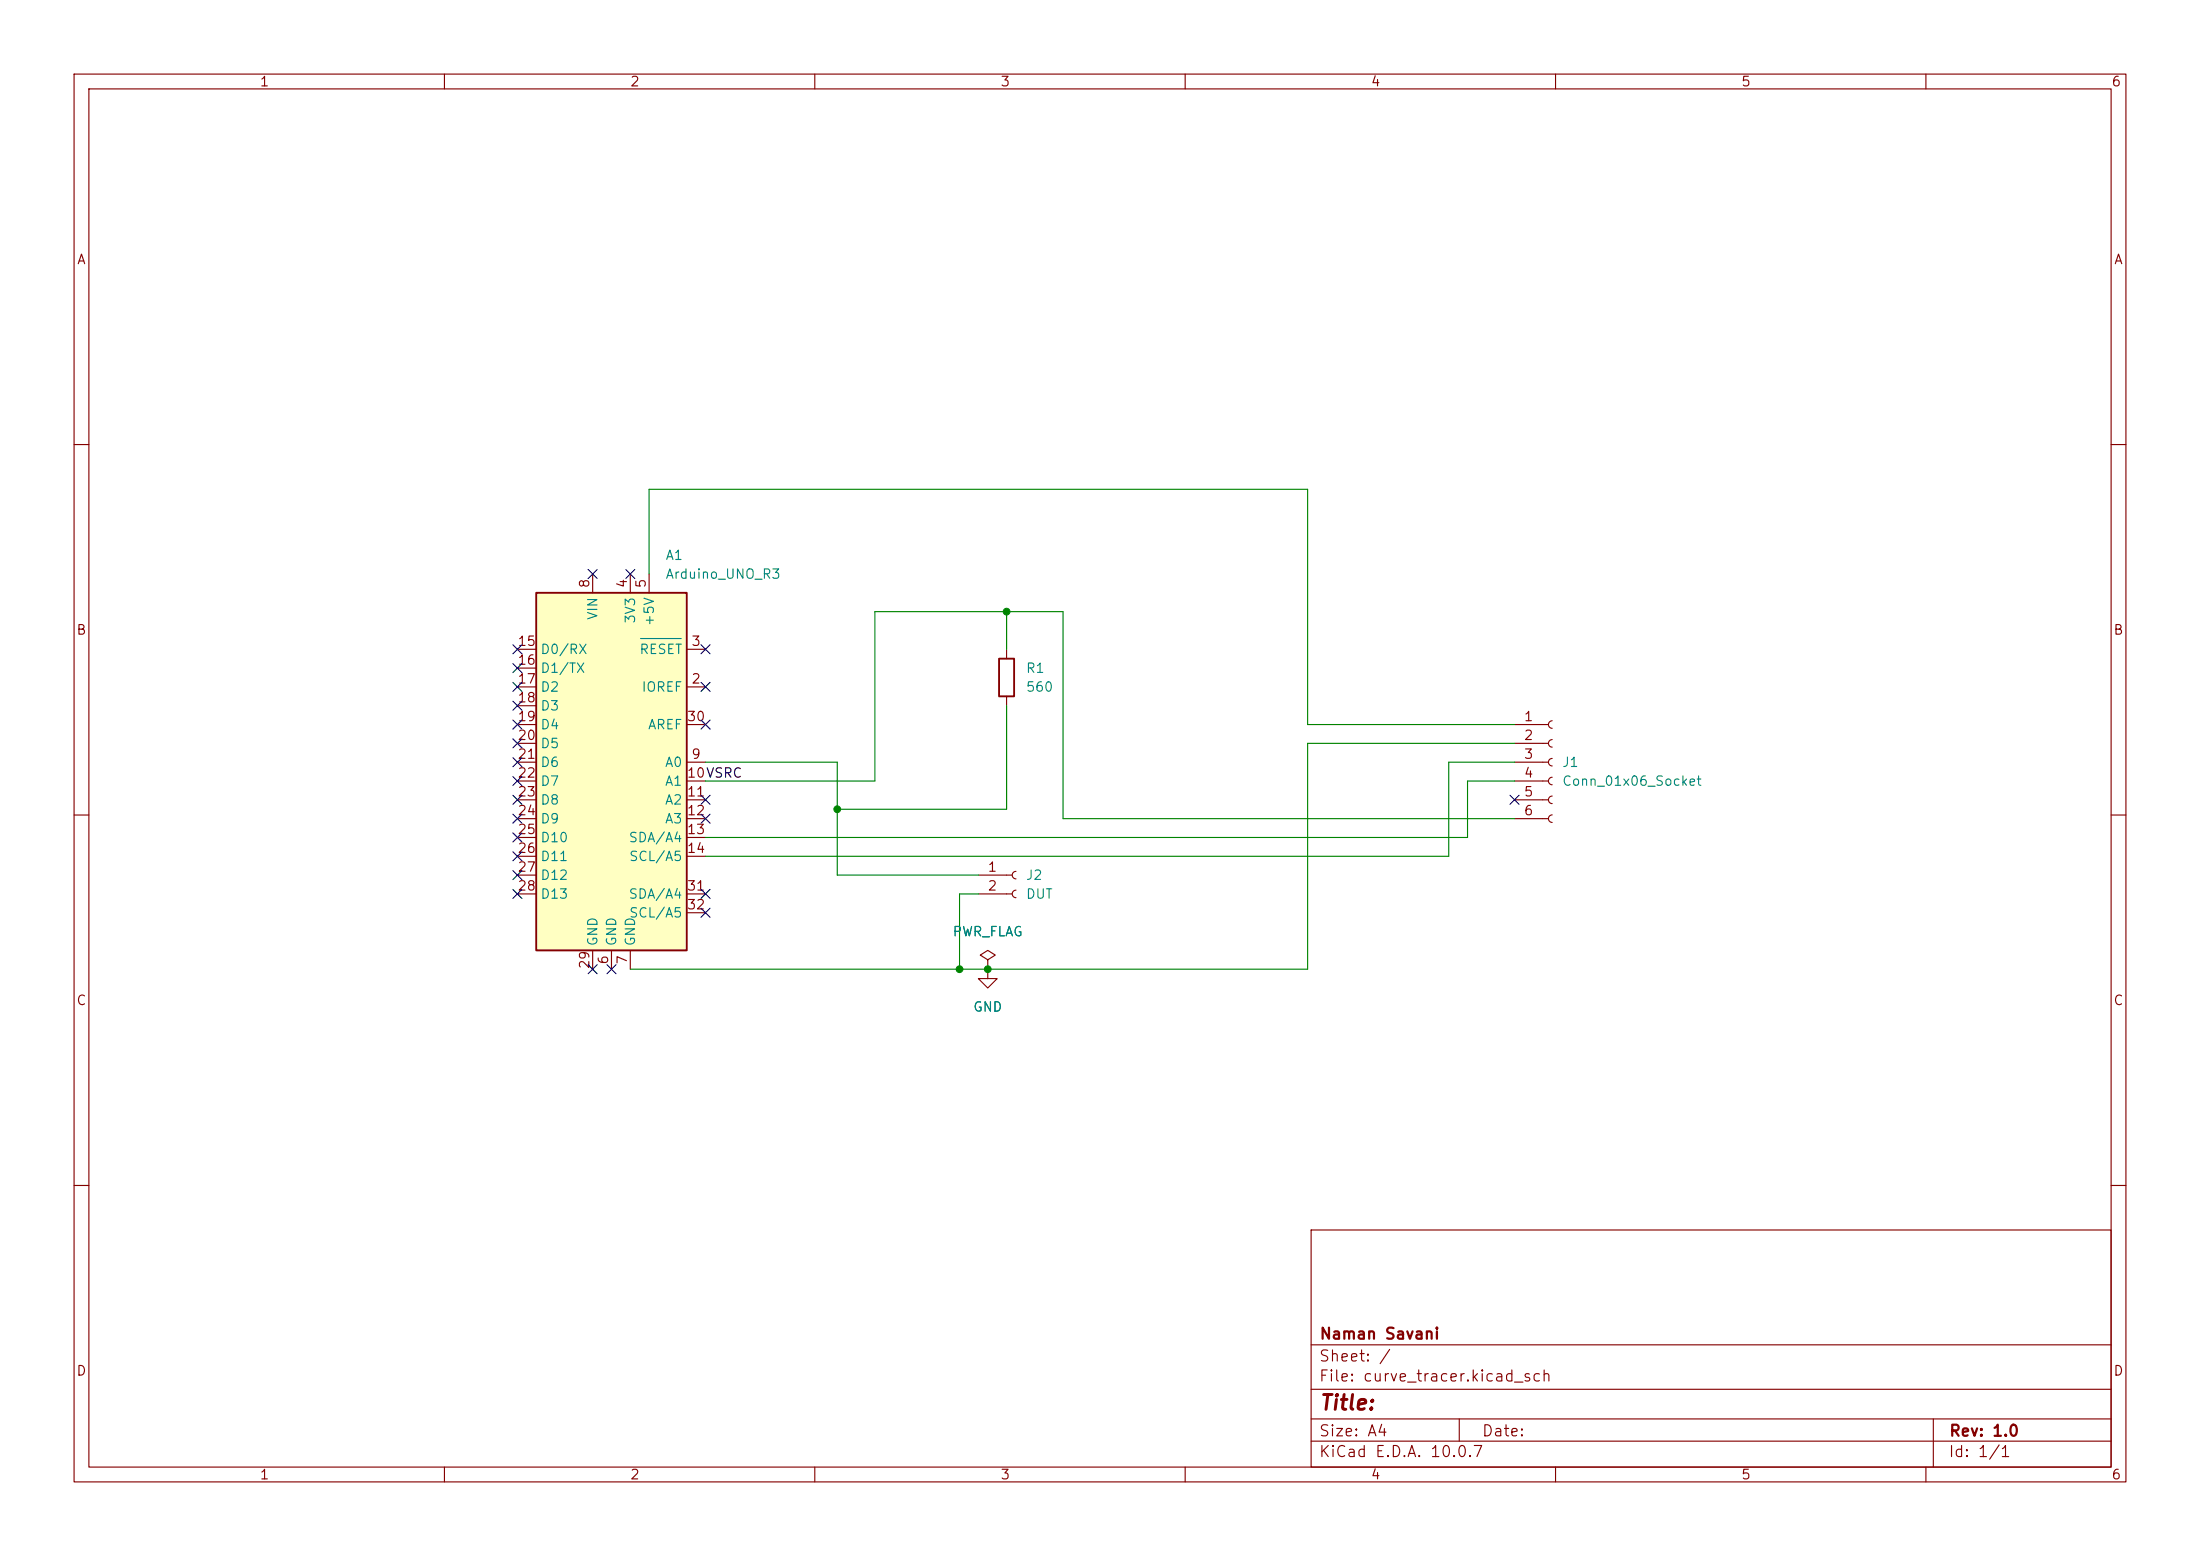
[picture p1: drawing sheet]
(kicad_sch
 (version 20260306)
 (generator "eeschema")
 (generator_version "10.0")
 (paper "A4")
 (title_block
  (rev "1.0")
  (company "Naman Savani"))
 (lib_symbols
  (symbol "Connector:Conn_01x02_Socket"
   (pin_names
    (offset 1.016) (hide yes)) (exclude_from_sim no) (in_bom yes) (on_board yes)
   (in_pos_files yes)
   (duplicate_pin_numbers_are_jumpers no)
   (property "Reference" "J" (at 0 2.54 0) (show_name no) (do_not_autoplace no) (effects (font (size 1.27 1.27))))
   (property "Value" "Conn_01x02_Socket" (at 0 -5.08 0) (show_name no) (do_not_autoplace no) (effects (font (size 1.27 1.27))))
   (property "Footprint" "" (at 0 0 0) (show_name no) (do_not_autoplace no) (hide yes) (effects (font (size 1.27 1.27))))
   (property "Datasheet" "" (at 0 0 0) (show_name no) (do_not_autoplace no) (hide yes) (effects (font (size 1.27 1.27))))
   (property "Description" "Generic connector, single row, 01x02, script generated" (at 0 0 0) (show_name no) (do_not_autoplace no) (hide yes) (effects (font (size 1.27 1.27))))
   (property "ki_locked" "" (at 0 0 0) (show_name no) (do_not_autoplace no) (effects (font (size 1.27 1.27))))
   (symbol "Conn_01x02_Socket_1_1"
    (polyline (pts (xy -1.27 0) (xy -0.508 0)) (stroke (width 0.1524) (type default)) (fill (type none)))
    (polyline (pts (xy -1.27 -2.54) (xy -0.508 -2.54)) (stroke (width 0.1524) (type default)) (fill (type none)))
    (arc (start 0 -0.508) (mid -0.5058 0) (end 0 0.508) (stroke (width 0.1524) (type default)) (fill (type none)))
    (arc (start 0 -3.048) (mid -0.5058 -2.54) (end 0 -2.032) (stroke (width 0.1524) (type default)) (fill (type none)))
    (pin passive line (at -5.08 0 0) (length 3.81) (name "Pin_1" (effects (font (size 1.27 1.27)))) (number "1" (effects (font (size 1.27 1.27)))))
    (pin passive line (at -5.08 -2.54 0) (length 3.81) (name "Pin_2" (effects (font (size 1.27 1.27)))) (number "2" (effects (font (size 1.27 1.27))))))
   (embedded_fonts no))
  (symbol "Connector:Conn_01x06_Socket"
   (pin_names
    (offset 1.016) (hide yes)) (exclude_from_sim no) (in_bom yes) (on_board yes)
   (in_pos_files yes)
   (duplicate_pin_numbers_are_jumpers no)
   (property "Reference" "J" (at 0 7.62 0) (show_name no) (do_not_autoplace no) (effects (font (size 1.27 1.27))))
   (property "Value" "Conn_01x06_Socket" (at 0 -10.16 0) (show_name no) (do_not_autoplace no) (effects (font (size 1.27 1.27))))
   (property "Footprint" "" (at 0 0 0) (show_name no) (do_not_autoplace no) (hide yes) (effects (font (size 1.27 1.27))))
   (property "Datasheet" "" (at 0 0 0) (show_name no) (do_not_autoplace no) (hide yes) (effects (font (size 1.27 1.27))))
   (property "Description" "Generic connector, single row, 01x06, script generated" (at 0 0 0) (show_name no) (do_not_autoplace no) (hide yes) (effects (font (size 1.27 1.27))))
   (property "ki_locked" "" (at 0 0 0) (show_name no) (do_not_autoplace no) (effects (font (size 1.27 1.27))))
   (symbol "Conn_01x06_Socket_1_1"
    (polyline (pts (xy -1.27 5.08) (xy -0.508 5.08)) (stroke (width 0.1524) (type default)) (fill (type none)))
    (polyline (pts (xy -1.27 2.54) (xy -0.508 2.54)) (stroke (width 0.1524) (type default)) (fill (type none)))
    (polyline (pts (xy -1.27 0) (xy -0.508 0)) (stroke (width 0.1524) (type default)) (fill (type none)))
    (polyline (pts (xy -1.27 -2.54) (xy -0.508 -2.54)) (stroke (width 0.1524) (type default)) (fill (type none)))
    (polyline (pts (xy -1.27 -5.08) (xy -0.508 -5.08)) (stroke (width 0.1524) (type default)) (fill (type none)))
    (polyline (pts (xy -1.27 -7.62) (xy -0.508 -7.62)) (stroke (width 0.1524) (type default)) (fill (type none)))
    (arc (start 0 4.572) (mid -0.5058 5.08) (end 0 5.588) (stroke (width 0.1524) (type default)) (fill (type none)))
    (arc (start 0 2.032) (mid -0.5058 2.54) (end 0 3.048) (stroke (width 0.1524) (type default)) (fill (type none)))
    (arc (start 0 -0.508) (mid -0.5058 0) (end 0 0.508) (stroke (width 0.1524) (type default)) (fill (type none)))
    (arc (start 0 -3.048) (mid -0.5058 -2.54) (end 0 -2.032) (stroke (width 0.1524) (type default)) (fill (type none)))
    (arc (start 0 -5.588) (mid -0.5058 -5.08) (end 0 -4.572) (stroke (width 0.1524) (type default)) (fill (type none)))
    (arc (start 0 -8.128) (mid -0.5058 -7.62) (end 0 -7.112) (stroke (width 0.1524) (type default)) (fill (type none)))
    (pin passive line (at -5.08 5.08 0) (length 3.81) (name "Pin_1" (effects (font (size 1.27 1.27)))) (number "1" (effects (font (size 1.27 1.27)))))
    (pin passive line (at -5.08 2.54 0) (length 3.81) (name "Pin_2" (effects (font (size 1.27 1.27)))) (number "2" (effects (font (size 1.27 1.27)))))
    (pin passive line (at -5.08 0 0) (length 3.81) (name "Pin_3" (effects (font (size 1.27 1.27)))) (number "3" (effects (font (size 1.27 1.27)))))
    (pin passive line (at -5.08 -2.54 0) (length 3.81) (name "Pin_4" (effects (font (size 1.27 1.27)))) (number "4" (effects (font (size 1.27 1.27)))))
    (pin passive line (at -5.08 -5.08 0) (length 3.81) (name "Pin_5" (effects (font (size 1.27 1.27)))) (number "5" (effects (font (size 1.27 1.27)))))
    (pin passive line (at -5.08 -7.62 0) (length 3.81) (name "Pin_6" (effects (font (size 1.27 1.27)))) (number "6" (effects (font (size 1.27 1.27))))))
   (embedded_fonts no))
  (symbol "Device:R"
   (pin_numbers (hide yes))
   (pin_names
    (offset 0)) (exclude_from_sim no) (in_bom yes) (on_board yes)
   (in_pos_files yes)
   (duplicate_pin_numbers_are_jumpers no)
   (property "Reference" "R" (at 2.032 0 90) (show_name no) (do_not_autoplace no) (effects (font (size 1.27 1.27))))
   (property "Value" "R" (at 0 0 90) (show_name no) (do_not_autoplace no) (effects (font (size 1.27 1.27))))
   (property "Footprint" "" (at -1.778 0 90) (show_name no) (do_not_autoplace no) (hide yes) (effects (font (size 1.27 1.27))))
   (property "Datasheet" "" (at 0 0 0) (show_name no) (do_not_autoplace no) (hide yes) (effects (font (size 1.27 1.27))))
   (property "Description" "Resistor" (at 0 0 0) (show_name no) (do_not_autoplace no) (hide yes) (effects (font (size 1.27 1.27))))
   (symbol "R_0_1"
    (rectangle (start -1.016 -2.54) (end 1.016 2.54) (stroke (width 0.254) (type default)) (fill (type none))))
   (symbol "R_1_1"
    (pin passive line (at 0 3.81 270) (length 1.27) (name "" (effects (font (size 1.27 1.27)))) (number "1" (effects (font (size 1.27 1.27)))))
    (pin passive line (at 0 -3.81 90) (length 1.27) (name "" (effects (font (size 1.27 1.27)))) (number "2" (effects (font (size 1.27 1.27))))))
   (embedded_fonts no))
  (symbol "MCU_Module:Arduino_UNO_R3" (exclude_from_sim no) (in_bom yes) (on_board yes)
   (in_pos_files yes)
   (duplicate_pin_numbers_are_jumpers no)
   (property "Reference" "A" (at -10.16 23.495 0) (show_name no) (do_not_autoplace no) (effects (font (size 1.27 1.27)) (justify left bottom)))
   (property "Value" "Arduino_UNO_R3" (at 5.08 -26.67 0) (show_name no) (do_not_autoplace no) (effects (font (size 1.27 1.27)) (justify left top)))
   (property "Footprint" "Module:Arduino_UNO_R3" (at 0 0 0) (show_name no) (do_not_autoplace no) (hide yes) (effects (font (size 1.27 1.27)
    (italic yes))))
   (property "Datasheet" "https://www.arduino.cc/en/Main/arduinoBoardUno" (at 0 0 0) (show_name no) (do_not_autoplace no) (hide yes) (effects (font (size 1.27 1.27))))
   (property "Description" "Arduino UNO Microcontroller Module, release 3" (at 0 0 0) (show_name no) (do_not_autoplace no) (hide yes) (effects (font (size 1.27 1.27))))
   (symbol "Arduino_UNO_R3_0_1"
    (rectangle (start -10.16 22.86) (end 10.16 -25.4) (stroke (width 0.254) (type default)) (fill (type background))))
   (symbol "Arduino_UNO_R3_1_1"
    (pin no_connect line (at -10.16 -20.32 0) (length 2.54) (hide yes) (name "NC" (effects (font (size 1.27 1.27)))) (number "1" (effects (font (size 1.27 1.27)))))
    (pin output line (at 12.7 10.16 180) (length 2.54) (name "IOREF" (effects (font (size 1.27 1.27)))) (number "2" (effects (font (size 1.27 1.27)))))
    (pin input line (at 12.7 15.24 180) (length 2.54) (name "~{RESET}" (effects (font (size 1.27 1.27)))) (number "3" (effects (font (size 1.27 1.27)))))
    (pin power_out line (at 2.54 25.4 270) (length 2.54) (name "3V3" (effects (font (size 1.27 1.27)))) (number "4" (effects (font (size 1.27 1.27)))))
    (pin power_out line (at 5.08 25.4 270) (length 2.54) (name "+5V" (effects (font (size 1.27 1.27)))) (number "5" (effects (font (size 1.27 1.27)))))
    (pin power_in line (at 0 -27.94 90) (length 2.54) (name "GND" (effects (font (size 1.27 1.27)))) (number "6" (effects (font (size 1.27 1.27)))))
    (pin power_in line (at 2.54 -27.94 90) (length 2.54) (name "GND" (effects (font (size 1.27 1.27)))) (number "7" (effects (font (size 1.27 1.27)))))
    (pin power_in line (at -2.54 25.4 270) (length 2.54) (name "VIN" (effects (font (size 1.27 1.27)))) (number "8" (effects (font (size 1.27 1.27)))))
    (pin bidirectional line (at 12.7 0 180) (length 2.54) (name "A0" (effects (font (size 1.27 1.27)))) (number "9" (effects (font (size 1.27 1.27)))))
    (pin bidirectional line (at 12.7 -2.54 180) (length 2.54) (name "A1" (effects (font (size 1.27 1.27)))) (number "10" (effects (font (size 1.27 1.27)))))
    (pin bidirectional line (at 12.7 -5.08 180) (length 2.54) (name "A2" (effects (font (size 1.27 1.27)))) (number "11" (effects (font (size 1.27 1.27)))))
    (pin bidirectional line (at 12.7 -7.62 180) (length 2.54) (name "A3" (effects (font (size 1.27 1.27)))) (number "12" (effects (font (size 1.27 1.27)))))
    (pin bidirectional line (at 12.7 -10.16 180) (length 2.54) (name "SDA/A4" (effects (font (size 1.27 1.27)))) (number "13" (effects (font (size 1.27 1.27)))))
    (pin bidirectional line (at 12.7 -12.7 180) (length 2.54) (name "SCL/A5" (effects (font (size 1.27 1.27)))) (number "14" (effects (font (size 1.27 1.27)))))
    (pin bidirectional line (at -12.7 15.24 0) (length 2.54) (name "D0/RX" (effects (font (size 1.27 1.27)))) (number "15" (effects (font (size 1.27 1.27)))))
    (pin bidirectional line (at -12.7 12.7 0) (length 2.54) (name "D1/TX" (effects (font (size 1.27 1.27)))) (number "16" (effects (font (size 1.27 1.27)))))
    (pin bidirectional line (at -12.7 10.16 0) (length 2.54) (name "D2" (effects (font (size 1.27 1.27)))) (number "17" (effects (font (size 1.27 1.27)))))
    (pin bidirectional line (at -12.7 7.62 0) (length 2.54) (name "D3" (effects (font (size 1.27 1.27)))) (number "18" (effects (font (size 1.27 1.27)))))
    (pin bidirectional line (at -12.7 5.08 0) (length 2.54) (name "D4" (effects (font (size 1.27 1.27)))) (number "19" (effects (font (size 1.27 1.27)))))
    (pin bidirectional line (at -12.7 2.54 0) (length 2.54) (name "D5" (effects (font (size 1.27 1.27)))) (number "20" (effects (font (size 1.27 1.27)))))
    (pin bidirectional line (at -12.7 0 0) (length 2.54) (name "D6" (effects (font (size 1.27 1.27)))) (number "21" (effects (font (size 1.27 1.27)))))
    (pin bidirectional line (at -12.7 -2.54 0) (length 2.54) (name "D7" (effects (font (size 1.27 1.27)))) (number "22" (effects (font (size 1.27 1.27)))))
    (pin bidirectional line (at -12.7 -5.08 0) (length 2.54) (name "D8" (effects (font (size 1.27 1.27)))) (number "23" (effects (font (size 1.27 1.27)))))
    (pin bidirectional line (at -12.7 -7.62 0) (length 2.54) (name "D9" (effects (font (size 1.27 1.27)))) (number "24" (effects (font (size 1.27 1.27)))))
    (pin bidirectional line (at -12.7 -10.16 0) (length 2.54) (name "D10" (effects (font (size 1.27 1.27)))) (number "25" (effects (font (size 1.27 1.27)))))
    (pin bidirectional line (at -12.7 -12.7 0) (length 2.54) (name "D11" (effects (font (size 1.27 1.27)))) (number "26" (effects (font (size 1.27 1.27)))))
    (pin bidirectional line (at -12.7 -15.24 0) (length 2.54) (name "D12" (effects (font (size 1.27 1.27)))) (number "27" (effects (font (size 1.27 1.27)))))
    (pin bidirectional line (at -12.7 -17.78 0) (length 2.54) (name "D13" (effects (font (size 1.27 1.27)))) (number "28" (effects (font (size 1.27 1.27)))))
    (pin power_in line (at -2.54 -27.94 90) (length 2.54) (name "GND" (effects (font (size 1.27 1.27)))) (number "29" (effects (font (size 1.27 1.27)))))
    (pin input line (at 12.7 5.08 180) (length 2.54) (name "AREF" (effects (font (size 1.27 1.27)))) (number "30" (effects (font (size 1.27 1.27)))))
    (pin bidirectional line (at 12.7 -17.78 180) (length 2.54) (name "SDA/A4" (effects (font (size 1.27 1.27)))) (number "31" (effects (font (size 1.27 1.27)))))
    (pin bidirectional line (at 12.7 -20.32 180) (length 2.54) (name "SCL/A5" (effects (font (size 1.27 1.27)))) (number "32" (effects (font (size 1.27 1.27))))))
   (embedded_fonts no))
  (symbol "power:GND"
   (power global)
   (pin_numbers (hide yes))
   (pin_names
    (offset 0) (hide yes)) (exclude_from_sim no) (in_bom yes) (on_board yes)
   (in_pos_files yes)
   (duplicate_pin_numbers_are_jumpers no)
   (property "Reference" "#PWR" (at 0 -6.35 0) (show_name no) (do_not_autoplace no) (hide yes) (effects (font (size 1.27 1.27))))
   (property "Value" "GND" (at 0 -3.81 0) (show_name no) (do_not_autoplace no) (effects (font (size 1.27 1.27))))
   (property "Footprint" "" (at 0 0 0) (show_name no) (do_not_autoplace no) (hide yes) (effects (font (size 1.27 1.27))))
   (property "Datasheet" "" (at 0 0 0) (show_name no) (do_not_autoplace no) (hide yes) (effects (font (size 1.27 1.27))))
   (property "Description" "Power symbol creates a global label with name \"GND\" , ground" (at 0 0 0) (show_name no) (do_not_autoplace no) (hide yes) (effects (font (size 1.27 1.27))))
   (symbol "GND_0_1"
    (polyline (pts (xy 0 0) (xy 0 -1.27) (xy 1.27 -1.27) (xy 0 -2.54) (xy -1.27 -1.27) (xy 0 -1.27)) (stroke (width 0) (type default)) (fill (type none))))
   (symbol "GND_1_1"
    (pin power_in line (at 0 0 270) (length 0) (name "" (effects (font (size 1.27 1.27)))) (number "1" (effects (font (size 1.27 1.27))))))
   (embedded_fonts no))
  (symbol "power:PWR_FLAG"
   (power global)
   (pin_numbers (hide yes))
   (pin_names
    (offset 0) (hide yes)) (exclude_from_sim no) (in_bom yes) (on_board yes)
   (in_pos_files yes)
   (duplicate_pin_numbers_are_jumpers no)
   (property "Reference" "#FLG" (at 0 1.905 0) (show_name no) (do_not_autoplace no) (hide yes) (effects (font (size 1.27 1.27))))
   (property "Value" "PWR_FLAG" (at 0 3.81 0) (show_name no) (do_not_autoplace no) (effects (font (size 1.27 1.27))))
   (property "Footprint" "" (at 0 0 0) (show_name no) (do_not_autoplace no) (hide yes) (effects (font (size 1.27 1.27))))
   (property "Datasheet" "" (at 0 0 0) (show_name no) (do_not_autoplace no) (hide yes) (effects (font (size 1.27 1.27))))
   (property "Description" "Special symbol for telling ERC where power comes from" (at 0 0 0) (show_name no) (do_not_autoplace no) (hide yes) (effects (font (size 1.27 1.27))))
   (symbol "PWR_FLAG_0_0"
    (pin power_out line (at 0 0 90) (length 0) (name "" (effects (font (size 1.27 1.27)))) (number "1" (effects (font (size 1.27 1.27))))))
   (symbol "PWR_FLAG_0_1"
    (polyline (pts (xy 0 0) (xy 0 1.27) (xy -1.016 1.905) (xy 0 2.54) (xy 1.016 1.905) (xy 0 1.27)) (stroke (width 0) (type default)) (fill (type none))))
   (embedded_fonts no)))
 (junction
  (at 135.89 82.55)
  (diameter 0)
  (color 0 0 0 0))
 (junction
  (at 133.35 130.81)
  (diameter 0)
  (color 0 0 0 0))
 (junction
  (at 113.03 109.22)
  (diameter 0)
  (color 0 0 0 0))
 (junction
  (at 129.54 130.81)
  (diameter 0)
  (color 0 0 0 0))
 (no_connect
  (at 69.85 97.79))
 (no_connect
  (at 80.01 77.47))
 (no_connect
  (at 204.47 107.95))
 (no_connect
  (at 69.85 92.71))
 (no_connect
  (at 69.85 102.87))
 (no_connect
  (at 69.85 113.03))
 (no_connect
  (at 69.85 118.11))
 (no_connect
  (at 82.55 130.81))
 (no_connect
  (at 69.85 115.57))
 (no_connect
  (at 69.85 105.41))
 (no_connect
  (at 69.85 95.25))
 (no_connect
  (at 95.25 110.49))
 (no_connect
  (at 69.85 110.49))
 (no_connect
  (at 95.25 97.79))
 (no_connect
  (at 69.85 107.95))
 (no_connect
  (at 85.09 77.47))
 (no_connect
  (at 95.25 92.71))
 (no_connect
  (at 69.85 87.63))
 (no_connect
  (at 95.25 120.65))
 (no_connect
  (at 95.25 107.95))
 (no_connect
  (at 69.85 120.65))
 (no_connect
  (at 80.01 130.81))
 (no_connect
  (at 95.25 123.19))
 (no_connect
  (at 95.25 87.63))
 (no_connect
  (at 69.85 100.33))
 (no_connect
  (at 69.85 90.17))
 (wire
  (pts (xy 113.03 102.87) (xy 113.03 109.22))
  (stroke (width 0) (type default)))
 (wire
  (pts (xy 143.51 110.49) (xy 143.51 82.55))
  (stroke (width 0) (type default)))
 (wire
  (pts (xy 95.25 113.03) (xy 198.12 113.03))
  (stroke (width 0) (type default)))
 (wire
  (pts (xy 176.53 66.04) (xy 176.53 97.79))
  (stroke (width 0) (type default)))
 (wire
  (pts (xy 143.51 82.55) (xy 135.89 82.55))
  (stroke (width 0) (type default)))
 (wire
  (pts (xy 85.09 130.81) (xy 129.54 130.81))
  (stroke (width 0) (type default)))
 (wire
  (pts (xy 135.89 82.55) (xy 135.89 87.63))
  (stroke (width 0) (type default)))
 (wire
  (pts (xy 176.53 130.81) (xy 133.35 130.81))
  (stroke (width 0) (type default)))
 (wire
  (pts (xy 198.12 105.41) (xy 204.47 105.41))
  (stroke (width 0) (type default)))
 (wire
  (pts (xy 176.53 97.79) (xy 204.47 97.79))
  (stroke (width 0) (type default)))
 (wire
  (pts (xy 87.63 66.04) (xy 176.53 66.04))
  (stroke (width 0) (type default)))
 (wire
  (pts (xy 95.25 102.87) (xy 113.03 102.87))
  (stroke (width 0) (type default)))
 (wire
  (pts (xy 118.11 105.41) (xy 118.11 82.55))
  (stroke (width 0) (type default)))
 (wire
  (pts (xy 113.03 118.11) (xy 132.08 118.11))
  (stroke (width 0) (type default)))
 (wire
  (pts (xy 132.08 120.65) (xy 129.54 120.65))
  (stroke (width 0) (type default)))
 (wire
  (pts (xy 195.58 102.87) (xy 195.58 115.57))
  (stroke (width 0) (type default)))
 (wire
  (pts (xy 204.47 100.33) (xy 176.53 100.33))
  (stroke (width 0) (type default)))
 (wire
  (pts (xy 204.47 102.87) (xy 195.58 102.87))
  (stroke (width 0) (type default)))
 (wire
  (pts (xy 133.35 130.81) (xy 129.54 130.81))
  (stroke (width 0) (type default)))
 (wire
  (pts (xy 113.03 109.22) (xy 113.03 118.11))
  (stroke (width 0) (type default)))
 (wire
  (pts (xy 95.25 105.41) (xy 118.11 105.41))
  (stroke (width 0) (type default)))
 (wire
  (pts (xy 176.53 100.33) (xy 176.53 130.81))
  (stroke (width 0) (type default)))
 (wire
  (pts (xy 135.89 95.25) (xy 135.89 109.22))
  (stroke (width 0) (type default)))
 (wire
  (pts (xy 195.58 115.57) (xy 95.25 115.57))
  (stroke (width 0) (type default)))
 (wire
  (pts (xy 87.63 77.47) (xy 87.63 66.04))
  (stroke (width 0) (type default)))
 (wire
  (pts (xy 118.11 82.55) (xy 135.89 82.55))
  (stroke (width 0) (type default)))
 (wire
  (pts (xy 198.12 113.03) (xy 198.12 105.41))
  (stroke (width 0) (type default)))
 (wire
  (pts (xy 135.89 109.22) (xy 113.03 109.22))
  (stroke (width 0) (type default)))
 (wire
  (pts (xy 204.47 110.49) (xy 143.51 110.49))
  (stroke (width 0) (type default)))
 (wire
  (pts (xy 129.54 120.65) (xy 129.54 130.81))
  (stroke (width 0) (type default)))
 (label "VSRC"
  (at 95.25 105.41 0)
  (effects (font (size 1.27 1.27)) (justify left bottom)))
 (symbol
  (lib_id "power:PWR_FLAG")
  (at 133.35 130.81 0)
  (unit 1)
  (body_style 1)
  (exclude_from_sim no)
  (in_bom yes)
  (on_board yes)
  (in_pos_files yes)
  (dnp no)
  (fields_autoplaced yes)
  (property "Reference" "#FLG01" (at 133.35 128.905 0) (hide yes) (show_name no) (do_not_autoplace no) (effects (font (size 1.27 1.27))))
  (property "Value" "PWR_FLAG" (at 133.35 125.73 0) (show_name no) (do_not_autoplace no) (effects (font (size 1.27 1.27))))
  (property "Footprint" "" (at 133.35 130.81 0) (hide yes) (show_name no) (do_not_autoplace no) (effects (font (size 1.27 1.27))))
  (property "Datasheet" "" (at 133.35 130.81 0) (hide yes) (show_name no) (do_not_autoplace no) (effects (font (size 1.27 1.27))))
  (property "Description" "Special symbol for telling ERC where power comes from" (at 133.35 130.81 0) (hide yes) (show_name no) (do_not_autoplace no) (effects (font (size 1.27 1.27))))
  (pin "1"))
 (symbol
  (lib_id "power:GND")
  (at 133.35 130.81 0)
  (unit 1)
  (body_style 1)
  (exclude_from_sim no)
  (in_bom yes)
  (on_board yes)
  (in_pos_files yes)
  (dnp no)
  (fields_autoplaced yes)
  (property "Reference" "#PWR01" (at 133.35 137.16 0) (hide yes) (show_name no) (do_not_autoplace no) (effects (font (size 1.27 1.27))))
  (property "Value" "GND" (at 133.35 135.89 0) (show_name no) (do_not_autoplace no) (effects (font (size 1.27 1.27))))
  (property "Footprint" "" (at 133.35 130.81 0) (hide yes) (show_name no) (do_not_autoplace no) (effects (font (size 1.27 1.27))))
  (property "Datasheet" "" (at 133.35 130.81 0) (hide yes) (show_name no) (do_not_autoplace no) (effects (font (size 1.27 1.27))))
  (property "Description" "Power symbol creates a global label with name \"GND\" , ground" (at 133.35 130.81 0) (hide yes) (show_name no) (do_not_autoplace no) (effects (font (size 1.27 1.27))))
  (pin "1"))
 (symbol
  (lib_id "Connector:Conn_01x06_Socket")
  (at 209.55 102.87 0)
  (unit 1)
  (body_style 1)
  (exclude_from_sim no)
  (in_bom yes)
  (on_board yes)
  (in_pos_files yes)
  (dnp no)
  (fields_autoplaced yes)
  (property "Reference" "J1" (at 210.82 102.8699 0) (show_name no) (do_not_autoplace no) (effects (font (size 1.27 1.27)) (justify left)))
  (property "Value" "Conn_01x06_Socket" (at 210.82 105.4099 0) (show_name no) (do_not_autoplace no) (effects (font (size 1.27 1.27)) (justify left)))
  (property "Footprint" "" (at 209.55 102.87 0) (hide yes) (show_name no) (do_not_autoplace no) (effects (font (size 1.27 1.27))))
  (property "Datasheet" "" (at 209.55 102.87 0) (hide yes) (show_name no) (do_not_autoplace no) (effects (font (size 1.27 1.27))))
  (property "Description" "Generic connector, single row, 01x06, script generated" (at 209.55 102.87 0) (hide yes) (show_name no) (do_not_autoplace no) (effects (font (size 1.27 1.27))))
  (pin "1")
  (pin "3")
  (pin "4")
  (pin "2")
  (pin "6")
  (pin "5"))
 (symbol
  (lib_id "Connector:Conn_01x02_Socket")
  (at 137.16 118.11 0)
  (unit 1)
  (body_style 1)
  (exclude_from_sim no)
  (in_bom yes)
  (on_board yes)
  (in_pos_files yes)
  (dnp no)
  (fields_autoplaced yes)
  (property "Reference" "J2" (at 138.43 118.1099 0) (show_name no) (do_not_autoplace no) (effects (font (size 1.27 1.27)) (justify left)))
  (property "Value" "DUT" (at 138.43 120.6499 0) (show_name no) (do_not_autoplace no) (effects (font (size 1.27 1.27)) (justify left)))
  (property "Footprint" "" (at 137.16 118.11 0) (hide yes) (show_name no) (do_not_autoplace no) (effects (font (size 1.27 1.27))))
  (property "Datasheet" "" (at 137.16 118.11 0) (hide yes) (show_name no) (do_not_autoplace no) (effects (font (size 1.27 1.27))))
  (property "Description" "Generic connector, single row, 01x02, script generated" (at 137.16 118.11 0) (hide yes) (show_name no) (do_not_autoplace no) (effects (font (size 1.27 1.27))))
  (pin "2")
  (pin "1"))
 (symbol
  (lib_id "MCU_Module:Arduino_UNO_R3")
  (at 82.55 102.87 0)
  (unit 1)
  (body_style 1)
  (exclude_from_sim no)
  (in_bom yes)
  (on_board yes)
  (in_pos_files yes)
  (dnp no)
  (fields_autoplaced yes)
  (property "Reference" "A1" (at 89.7733 74.93 0) (show_name no) (do_not_autoplace no) (effects (font (size 1.27 1.27)) (justify left)))
  (property "Value" "Arduino_UNO_R3" (at 89.7733 77.47 0) (show_name no) (do_not_autoplace no) (effects (font (size 1.27 1.27)) (justify left)))
  (property "Footprint" "Module:Arduino_UNO_R3" (at 82.55 102.87 0) (hide yes) (show_name no) (do_not_autoplace no) (effects (font (size 1.27 1.27)
    (italic yes))))
  (property "Datasheet" "https://www.arduino.cc/en/Main/arduinoBoardUno" (at 82.55 102.87 0) (hide yes) (show_name no) (do_not_autoplace no) (effects (font (size 1.27 1.27))))
  (property "Description" "Arduino UNO Microcontroller Module, release 3" (at 82.55 102.87 0) (hide yes) (show_name no) (do_not_autoplace no) (effects (font (size 1.27 1.27))))
  (pin "19")
  (pin "20")
  (pin "21")
  (pin "22")
  (pin "23")
  (pin "24")
  (pin "25")
  (pin "26")
  (pin "27")
  (pin "28")
  (pin "29")
  (pin "30")
  (pin "31")
  (pin "32")
  (pin "12")
  (pin "13")
  (pin "14")
  (pin "15")
  (pin "16")
  (pin "3")
  (pin "6")
  (pin "1")
  (pin "5")
  (pin "4")
  (pin "7")
  (pin "8")
  (pin "10")
  (pin "2")
  (pin "11")
  (pin "9")
  (pin "17")
  (pin "18"))
 (symbol
  (lib_id "Device:R")
  (at 135.89 91.44 0)
  (unit 1)
  (body_style 1)
  (exclude_from_sim no)
  (in_bom yes)
  (on_board yes)
  (in_pos_files yes)
  (dnp no)
  (fields_autoplaced yes)
  (property "Reference" "R1" (at 138.43 90.1699 0) (show_name no) (do_not_autoplace no) (effects (font (size 1.27 1.27)) (justify left)))
  (property "Value" "560" (at 138.43 92.7099 0) (show_name no) (do_not_autoplace no) (effects (font (size 1.27 1.27)) (justify left)))
  (property "Footprint" "" (at 134.112 91.44 90) (hide yes) (show_name no) (do_not_autoplace no) (effects (font (size 1.27 1.27))))
  (property "Datasheet" "" (at 135.89 91.44 0) (hide yes) (show_name no) (do_not_autoplace no) (effects (font (size 1.27 1.27))))
  (property "Description" "Resistor" (at 135.89 91.44 0) (hide yes) (show_name no) (do_not_autoplace no) (effects (font (size 1.27 1.27))))
  (pin "2")
  (pin "1"))
 (sheet_instances
  (path ""
   (page "1")))
 (embedded_fonts no))
